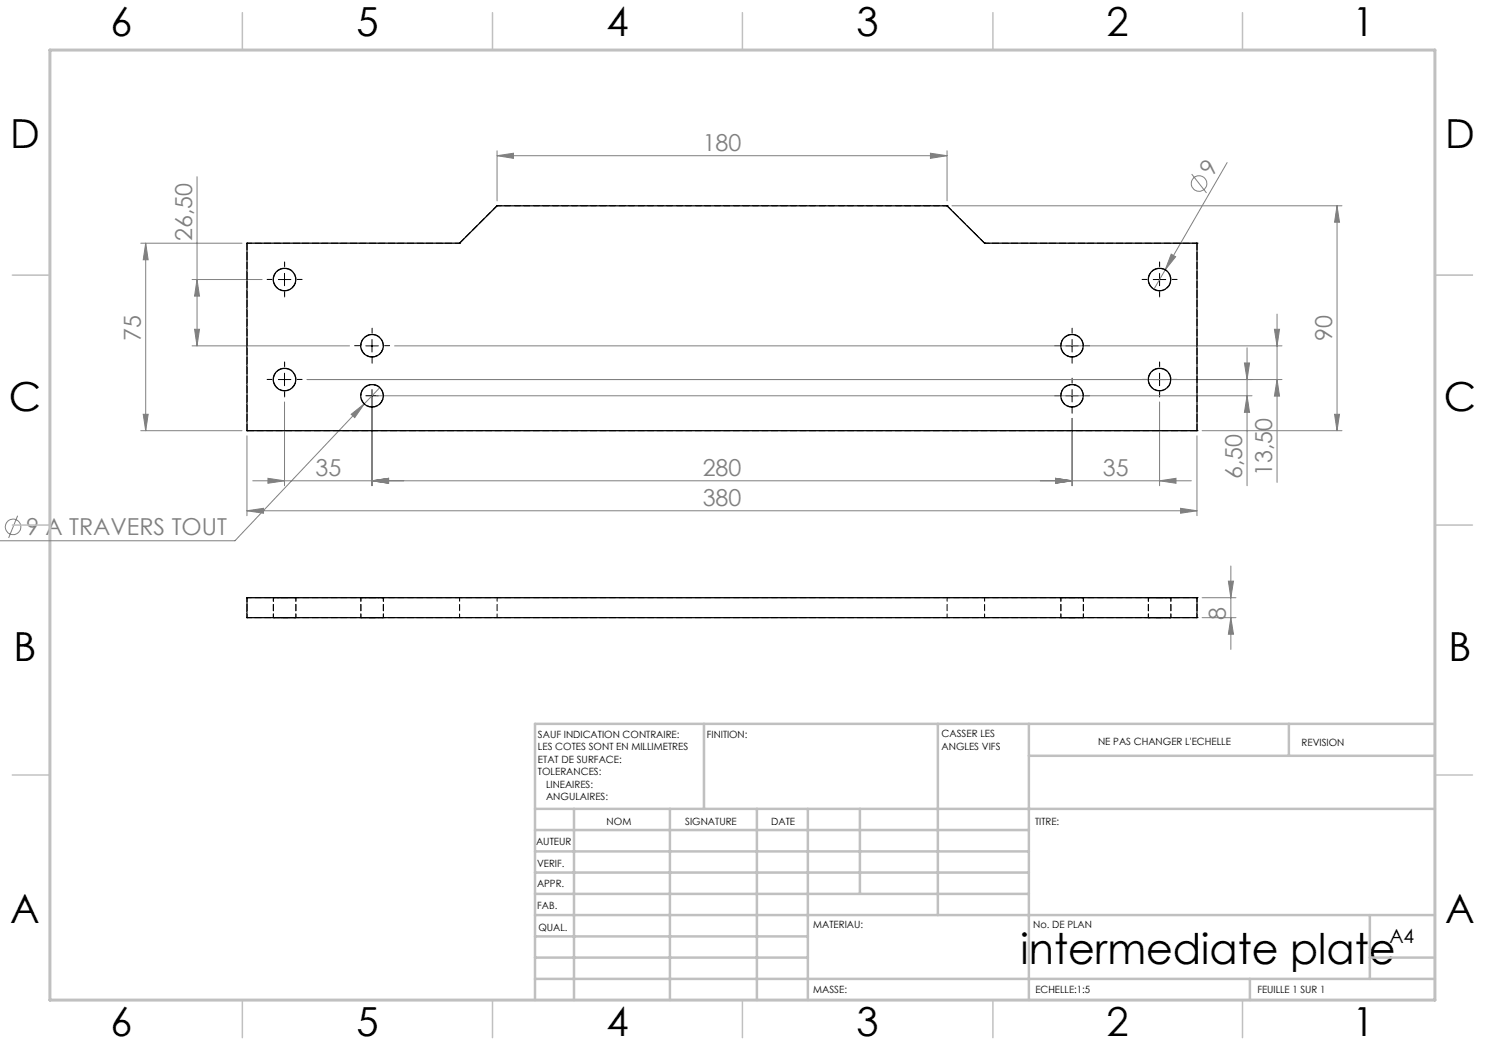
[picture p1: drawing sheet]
<svg xmlns="http://www.w3.org/2000/svg" width="297mm" height="210mm" viewBox="0 0 297 210" stroke-linecap="round" stroke-linejoin="round" font-family="sans-serif">
<g fill="none" stroke="#808080" stroke-width=".2">
<path d="M39.4 35.3v33.9M99.4 31.1l3.3-.5v1.1zM99.4 30.2v10M99.4 31.1h90M186.1 30.6l3.3 .5-3.3 .6zM189.4 30.2v10M238.3 34.8l3 3.8M245.4 32.5l-12.4 21.5M28.2 48.6h20.2M29.1 48.6v37.5M29.1 48.6l.5 3.4h-1zM38.4 55.9h14"/>
<path d="M39.4 55.9l.5 3.3h-1zM190.4 41.2h78M233 54l-2.2 3.8M234.2 50.8l.9 .6-2.1 2.6zM267.4 41.2l.5 3.2h-1zM267.4 41.2v44.9M38.4 69.2h31.5M38.9 65.9h1l-.5 3.3zM61.4 75.9h195M75.4 79.2h175M76 77.5l-3.2 3.3M78.9 69.2h177.5"/>
<path d="M248.9 72.6h1l-.5 3.3zM249.4 79.2l.5 3.3h-1zM249.4 69.6v27.5M254.9 65.9h1l-.5 3.3zM255.4 62.8v33.7M255.4 75.9l.5 3.3h-1zM28.2 86.1h20.2M28.6 82.9h1l-.5 3.2zM49.4 87.2v15.9M50.6 96.2h187.7M53.6 95.7l3.3 .5-3.3 .5zM56.9 80.4v16.7"/>
<path d="M70.2 82.9l2.6-2.1-1.9 2.7zM72.8 80.8l-25.8 27.4h-47M74.4 96.2l3.3-.5v1zM74.4 80.1v17M211.1 95.7l3.3 .5-3.3 .5zM214.4 83.7v13.4M231.9 96.2l3.3-.5v1zM231.9 80.4v16.7M239.4 87.2v15.9M240.4 86.1h28M266.9 82.9h1l-.5 3.2zM3.5 103.1l-1.8 4.5"/>
<path d="M49.4 102.2l3.3-.5v.9zM49.4 102.2h190M236.1 101.7l3.3 .5-3.3 .4zM240.4 119.5h6.8M245.7 116.2h1l-.5 3.3zM246.2 113.2v16.7M240.4 123.5h6.8M246.2 123.5l.5 3.4h-1z"/>
<circle cx="239.8" cy="36.7" r="1.54"/>
<circle cx="2.6" cy="105.4" r="1.56"/>
</g>
<g fill="none" stroke="#000" stroke-width=".2" stroke-dasharray="30.5 1.3 1.3 1.3">
<path d="M54.4 55.9h-1M56.9 53.4v-1M56.9 58.4v1M59.4 55.9h1M229.4 55.9h-1M231.9 53.4v-1M231.9 58.4v1M234.4 55.9h1M54.4 75.9h-1M56.9 73.4v-1M56.9 78.4v1M59.4 75.9h1"/>
<path d="M71.9 69.1h-1M74.4 66.6v-1M74.4 71.6v1M76.9 69.1h1M211.9 69.1h-1M211.9 79.1h-1M214.4 66.6v-1M214.4 71.6v1M214.4 76.6v-1M216.9 69.1h1M216.9 79.1h1M229.4 75.9h-1"/>
<path d="M231.9 73.4v-1M231.9 78.4v1M234.4 75.9h1M214.4 81.6v1"/>
</g>
<g fill="none" stroke="#000" stroke-width=".2">
<path d="M55.7 55.9h2.5M56.9 54.7v2.4M230.6 55.9h2.6M231.9 54.7v2.4M55.7 75.9h2.5M56.9 74.6v2.5M73.2 69.2h2.5M73.2 79.2h2.5M74.4 67.9v2.5M74.4 77.9v2.5M213.1 69.2h2.6M213.1 79.2h2.6"/>
<path d="M214.4 67.9v2.5M214.4 77.9v2.5M230.6 75.9h2.6M231.9 74.6v2.5"/>
</g>
<path d="M287 55h7.5M287 144.8v55.2h-187.2" fill="none" stroke="#c0c0c0" stroke-width=".2"/>
<g fill="none" stroke="#c0c0c0" stroke-width=".5">
<path d="M140.8 144.8v17M187.6 144.8v38.2M205.8 144.8v55.2M205.8 151.2h81.2M257.8 144.8v6.4M287 144.8h-180v55.2M107 161.8h180M107 178.8h98.8M107 174.5h98.8M107 170.3h98.8M107 166h98.8M114.8 161.8v38.2"/>
<path d="M134 161.8v38.2M151.4 161.8v38.2M161.6 161.8v38.2M172 161.8v17M107 195.8h180M107 191.5h54.6M107 187.3h54.6M107 183h180M250 195.8v4.2M274 191.5h13M274 183v12.8"/>
</g>
<g fill="none" stroke="#c0c0c0" stroke-width=".3">
<path d="M48.5 2.5v7.5M98.5 2.5v7.5M148.5 2.5v7.5M198.6 2.5v7.5M248.5 2.5v7.5M2.5 55h7.5M287 55h7.5M2.5 105h7.5M287 105h7.5M2.5 155h7.5M287 155h7.5M48.5 200v7.5"/>
<path d="M98.5 200v7.5M148.5 200v7.5M198.6 200v7.5M248.5 200v7.5"/>
</g>
<path d="M10 10h277v190h-277z" fill="none" stroke="#c0c0c0" stroke-width=".6"/>
<g fill="#808080">
<path d="M234.2 50.8l.9 .6-2.1 2.6z"/>
<path d="M186.1 30.6l3.3 .5-3.3 .6zM99.4 31.1l3.3-.5v1.1z"/>
<path d="M49.4 102.2l3.3-.5v.9zM236.1 101.7l3.3 .5-3.3 .4zM70.2 82.9l.7 .6 1.9-2.7zM53.6 95.7l3.3 .5-3.3 .5zM74.4 96.2l3.3-.5v1zM74.4 96.2l3.3-.5v1zM211.1 95.7l3.3 .5-3.3 .5zM211.1 95.7l3.3 .5-3.3 .5zM231.9 96.2l3.3-.5v1z"/>
<path d="M28.6 82.9h1l-.5 3.2zM29.1 48.6l.5 3.4h-1zM255.4 75.9l.5 3.3h-1zM254.9 65.9h1l-.5 3.3zM38.9 65.9h1l-.5 3.3zM39.4 55.9l.5 3.3h-1zM246.2 123.5l.5 3.4h-1zM245.7 116.2h1l-.5 3.3z"/>
<path d="M267.4 41.2l.5 3.2h-1zM266.9 82.9h1l-.5 3.2zM248.9 72.6h1l-.5 3.3zM249.4 79.2l.5 3.3h-1z"/>
</g>
<g fill="none" stroke="#000" stroke-width=".25">
<path d="M49.4 48.6h42.5l7.5-7.4h90l7.5 7.4h42.5v37.5h-190zM49.4 119.5h190v4h-190z"/>
<circle cx="56.9" cy="55.9" r="2.26"/>
<circle cx="231.9" cy="55.9" r="2.25"/>
<circle cx="56.9" cy="75.9" r="2.26"/>
<circle cx="74.4" cy="69.1" r="2.25"/>
<circle cx="74.4" cy="79.2" r="2.26"/>
<circle cx="214.4" cy="79.2" r="2.26"/>
<circle cx="214.4" cy="69.1" r="2.25"/>
<circle cx="231.9" cy="75.9" r="2.25"/>
</g>
<g fill="none" stroke="#000" stroke-width=".2" stroke-dasharray="1.3 .6">
<path d="M49.4 48.6h.1M91.9 48.6h.1M99.4 41.1h.1M189.4 41.1h.1M196.9 48.6h.1M239.4 48.6h.1M49.4 86.1h.1M49.4 86.1v-37.5M239.4 86.1v-37.5M239.4 86.1h.1M49.4 119.5h.1M56.9 119.5h-2.2h4.5h-2.3"/>
<path d="M74.4 119.5h-2.2h4.5h-2.3M214.4 119.5h2.3h-4.5h2.2M231.9 119.5h2.3h-4.5h2.2M239.4 119.5h.1M49.4 123.5h.1M56.9 123.5h-2.2h4.5h-2.3M74.4 123.5h-2.2h4.5h-2.3M214.4 123.5h2.3h-4.5h2.2M231.9 123.5h2.3h-4.5h2.2M239.4 123.5h.1"/>
</g>
<g fill="none" stroke="#000" stroke-width=".2" stroke-dasharray="1.3 .6" stroke-dashoffset=".3">
<path d="M49.4 48.6h42.5M56.9 58.1a2.25 2.25 0 0 1-2-3.2 2.25 2.25 0 0 1 3.8-.4 2.25 2.25 0 0 1-1.2 3.6h-.6M231.9 58.1a2.25 2.25 0 0 0 2.1-3.2 2.25 2.25 0 0 0-3.8-.4 2.25 2.25 0 0 0 1.2 3.6h.5M239.4 48.6h-42.5M56.9 78.1a2.25 2.25 0 0 1-2-3.2 2.25 2.25 0 0 1 3.8-.4 2.25 2.25 0 0 1-1.2 3.6h-.6M74.4 71.4a2.25 2.25 0 0 1-2-3.2 2.25 2.25 0 0 1 3.8-.5 2.25 2.25 0 0 1-1.2 3.6l-.6 .1M214.4 71.4a2.25 2.25 0 0 0 2.1-3.2 2.25 2.25 0 0 0-3.8-.5 2.25 2.25 0 0 0 1.2 3.6l.5 .1M231.9 78.1a2.25 2.25 0 0 0 2.1-3.2 2.25 2.25 0 0 0-3.8-.4 2.25 2.25 0 0 0 1.2 3.6h.5M74.4 81.4a2.25 2.25 0 0 1-2-3.2 2.25 2.25 0 0 1 3.8-.5 2.25 2.25 0 0 1-1.2 3.6l-.6 .1M214.4 81.4a2.25 2.25 0 0 0 2.1-3.2 2.25 2.25 0 0 0-3.8-.5 2.25 2.25 0 0 0 1.2 3.6l.5 .1M49.4 119.5h42.5M239.4 119.5h-42.5"/>
<path d="M49.4 123.5h42.5M239.4 123.5h-42.5"/>
</g>
<path d="M91.9 48.6l7.5-7.5M196.9 48.6l-7.5-7.5" fill="none" stroke="#000" stroke-width=".2" stroke-dasharray="1.3 .6" stroke-dashoffset=".1"/>
<path d="M189.4 41.1h-90M189.4 119.5h-90M189.4 123.5h-90" fill="none" stroke="#000" stroke-width=".2" stroke-dasharray="1.3 .6" stroke-dashoffset=".4"/>
<path d="M49.4 86.1h190" fill="none" stroke="#000" stroke-width=".2" stroke-dasharray="1.3 .6" stroke-dashoffset="-.1"/>
<g fill="none" stroke="#000" stroke-width=".2" stroke-dasharray="1.3 .6" stroke-dashoffset=".5">
<path d="M49.4 119.5v4M54.7 119.5v4M72.2 119.5v4M91.9 119.5v4M99.4 119.5v4M189.4 119.5v4M196.9 119.5v4M212.2 119.5v4M229.7 119.5v4M239.4 119.5v4M59.2 123.5v-4M76.7 123.5v-4"/>
<path d="M216.7 123.5v-4M234.2 123.5v-4"/>
</g>
<path d="M91.9 119.5h7.5M196.9 119.5h-7.5M91.9 123.5h7.5M196.9 123.5h-7.5" fill="none" stroke="#000" stroke-width=".2" stroke-dasharray="1.3 .6" stroke-dashoffset=".7"/>
<text font-size="8.5" x="204.1" y="192.7">intermediate plate</text>
<g font-size="8">
<text x="22.1" y="7.1">6</text>
<text x="71.3" y="7.2">5</text>
<text x="121.3" y="7.2">4</text>
<text x="171.3" y="7.2">3</text>
<text x="221.3" y="7.2">2</text>
<text x="270.5" y="7.2">1</text>
<text x="2" y="29.7">D</text>
<text x="289" y="29.7">D</text>
<text x="1.8" y="82.1">C</text>
<text x="288.8" y="82.2">C</text>
<text x="2.7" y="132.1">B</text>
<text x="289.7" y="132.2">B</text>
<text x="2" y="184.6">A</text>
<text x="289" y="184.7">A</text>
<text x="22.1" y="207.1">6</text>
<text x="71.3" y="207.1">5</text>
<text x="121.3" y="207.1">4</text>
<text x="171.3" y="207.1">3</text>
<text x="221.3" y="207.1">2</text>
<text x="270.5" y="207.1">1</text>
</g>
<g font-size="4.7" fill="#808080">
<text x="140.5" y="30.1">180</text>
<text x="242.6" y="35.3" transform="rotate(-60 242.6 35.3)">9</text>
<text x="38.4" y="48.2" transform="rotate(-90 38.4 48.2)">26,50</text>
<text x="28.1" y="68.1" transform="rotate(-90 28.1 68.1)">75</text>
<text x="266.4" y="68.1" transform="rotate(-90 266.4 68.1)">90</text>
<text x="63.1" y="95.1">35</text>
<text x="140.5" y="95.1">280</text>
<text x="220.6" y="95.1">35</text>
<text x="248.4" y="95.8" transform="rotate(-90 248.4 95.8)">6,50</text>
<text x="254.4" y="95.2" transform="rotate(-90 254.4 95.2)">13,50</text>
<text x="140.5" y="101.1">380</text>
<text x="5.2" y="107.1">9 A TRAVERS TOUT</text>
<text x="245.2" y="124" transform="rotate(-90 245.2 124)">8</text>
</g>
<text font-size="3.9" x="277.9" y="188.5">A4</text>
<g font-size="2">
<text x="107.6" y="147.6">SAUF INDICATION CONTRAIRE:</text>
<text x="141.4" y="147.6">FINITION:</text>
<text x="188.3" y="147.5">CASSER LES</text>
<text x="188.3" y="150">ANGLES VIFS</text>
<text x="219.6" y="149">NE PAS CHANGER L'ECHELLE</text>
<text x="260.3" y="149.2">REVISION</text>
<text x="107.6" y="150.1">LES COTES SONT EN MILLIMETRES</text>
<text x="107.6" y="152.6">ETAT DE SURFACE:</text>
<text x="107.6" y="155.1">TOLERANCES:</text>
<text x="109.2" y="157.6">LINEAIRES:</text>
<text x="109.2" y="160.1">ANGULAIRES:</text>
<text x="121.3" y="165">NOM</text>
<text x="137" y="164.9">SIGNATURE</text>
<text x="154.2" y="164.9">DATE</text>
<text x="207" y="164.9">TITRE:</text>
<text x="107.2" y="169.1">AUTEUR</text>
<text x="107.4" y="173.3">VERIF.</text>
<text x="107.4" y="177.4">APPR.</text>
<text x="107.5" y="181.8">FAB.</text>
<text x="162.7" y="185.5">MATERIAU:</text>
<text x="206.6" y="185.5">No. DE PLAN</text>
<text x="107.7" y="186.1">QUAL.</text>
<text x="162.6" y="198.5">MASSE:</text>
<text x="207.1" y="198.6">ECHELLE:1:5</text>
<text x="251.5" y="198.6">FEUILLE 1 SUR 1</text>
</g>
</svg>
